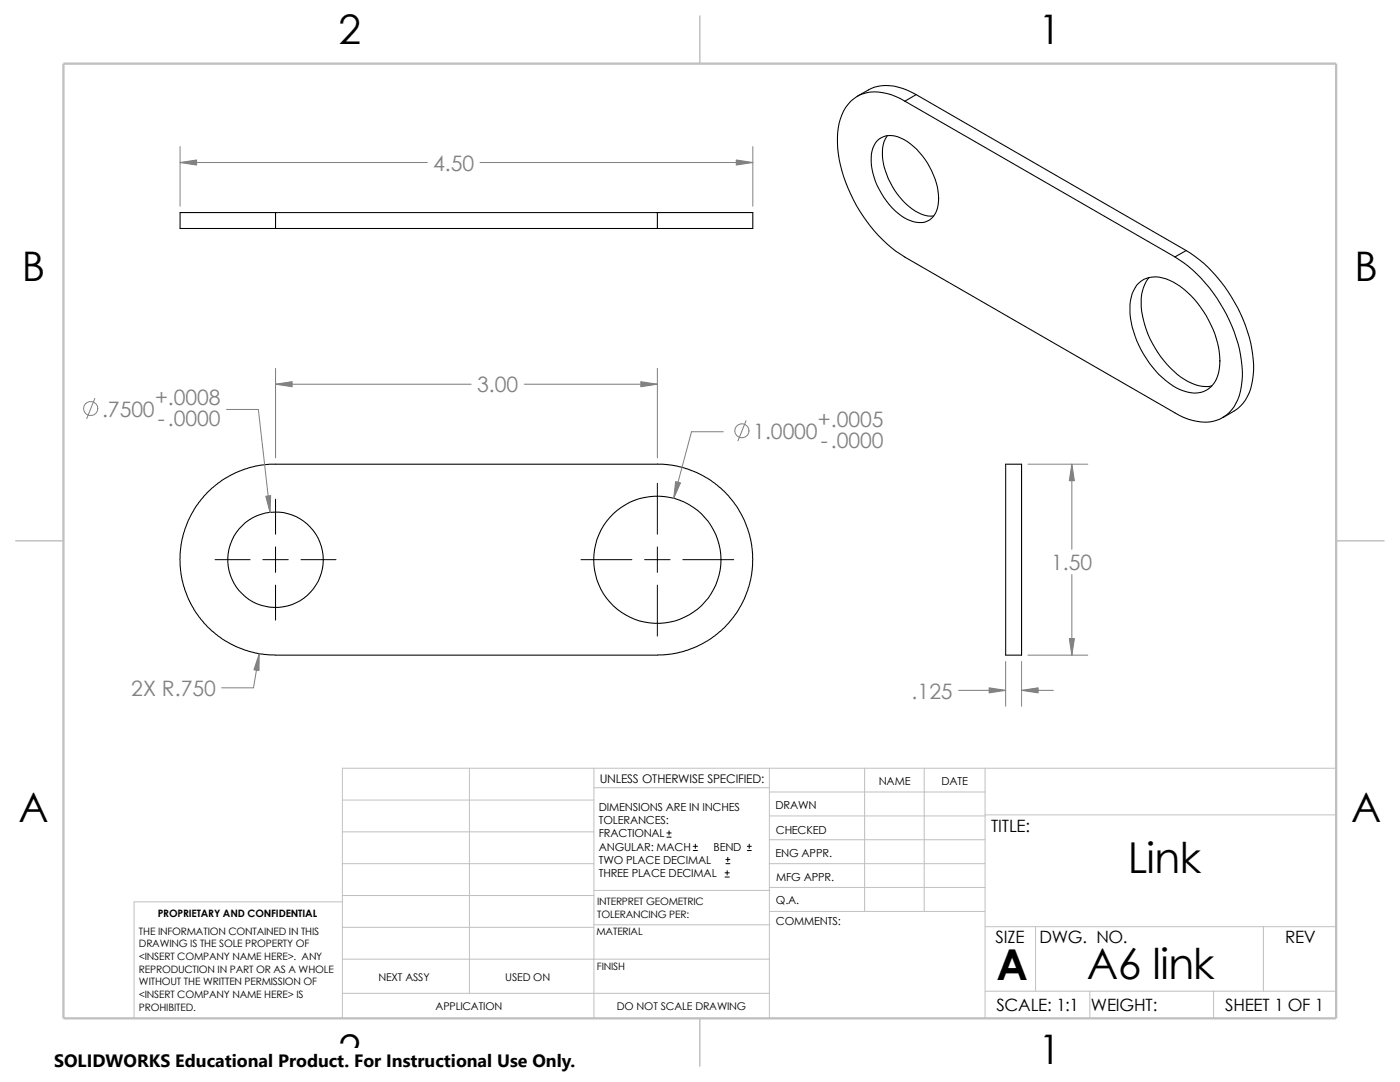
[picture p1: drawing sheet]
<svg xmlns="http://www.w3.org/2000/svg" width="279mm" height="216mm" viewBox="0 0 279 216" stroke-linecap="round" stroke-linejoin="round" font-family="sans-serif">
<g fill="none" stroke="#c0c0c0" stroke-width=".2">
<path d="M68.3 159.6h50.2M93.7 153.3v44.9M118.5 153.3v49.9M118.5 157.2h35M153.5 153.3v49.9M153.5 158h43.1M172.6 153.3v28.6M184.4 153.3v28.6M196.6 153.3v49.9M266.7 153.3h-198.4v49.9M68.3 178.7h50.2M68.3 172.3h50.2"/>
<path d="M68.3 166h50.2M68.3 180h-41.5v23.2M118.5 177.7h35.1M153.5 167.6h43.1M153.5 162.8h43.1M153.5 172.3h43.1M153.5 177.1h43.1M196.6 162.6h70.1M68.3 198.2h85.2M68.3 191.4h85.2M68.3 185h50.2M118.5 184.5h35.1"/>
<path d="M153.6 181.9h43M196.6 197.8h70.1M196.6 184.9h70.1M206.7 184.9v12.9M217.5 197.8v5.4M242.2 197.8v5.4M252.1 184.9v12.9"/>
</g>
<path d="M139.7 3.2v9.5M3.1 107.9h9.6M266.7 107.9h9.5M139.7 203.2v9.5" fill="none" stroke="#c0c0c0" stroke-width=".21"/>
<path d="M12.7 12.7h254v190.5h-254z" fill="none" stroke="#c0c0c0" stroke-width=".47"/>
<g fill="none" stroke="#000" stroke-width=".21">
<path d="M182.8 18.9a10 10 0 0 0-9-1.2l-2.7 1.5M182.8 18.9l-2.2 1.3M182.8 18.9l53.9 31.1M175 28.1a4.3 4.3 0 0 1 5.4-.2 14.7 14.7 0 0 1 6.9 12.4 3.8 3.8 0 0 1-5 3.9 12.2 12.2 0 0 1-6.8-6.4 11.2 11.2 0 0 1-1.3-8.3zM177.1 27.1a8.3 8.3 0 0 0-.1 7.8 13.2 13.2 0 0 0 7.6 8.1l1.8 .1M180.6 20.2a10.2 10.2 0 0 0-9.1-1.2 8.2 8.2 0 0 0-4.2 6.5 25.3 25.3 0 0 0 3.6 15.5 28.2 28.2 0 0 0 9.7 10.3l53.9 31.1a10.4 10.4 0 0 0 8.3 1.5 7.8 7.8 0 0 0 4.9-6.8 25 25 0 0 0-4.2-16.6 27.1 27.1 0 0 0-9-9.2M180.6 20.2l53.9 31.1M55 42.4v3.2M55 45.6h76.2M55 42.4h76.2M55 42.4h-19.1v3.2h19.1M131.2 42.4v3.2"/>
<path d="M131.2 42.4h19v3.2h-19M226.9 56.9a5.1 5.1 0 0 1 5.8-1.3 17.7 17.7 0 0 1 9.4 10.1 13.2 13.2 0 0 1 .6 10 4.8 4.8 0 0 1-6.4 2.3 16.9 16.9 0 0 1-8.5-8.2 15.9 15.9 0 0 1-2-10.5l.1-.7zM229.4 55.4a8.3 8.3 0 0 0-1.6 6.7 20.1 20.1 0 0 0 9.3 14 6.7 6.7 0 0 0 4.8 .9M236.7 50a30 30 0 0 1 12.9 18.4 16.1 16.1 0 0 1-.7 10.8 7 7 0 0 1-2.6 2.8l-2.3 1.4M236.7 50l-2.2 1.3M200.7 92.6h3.2v38.1h-3.2zM54.9 130.7l-2.7-.2-3.2-.7-2-.8-2-1.1-2.7-2-2.5-2.7-1.7-2.8-1.4-3.4-.7-3.3-.1-3.2 .5-3 .5-1.8 .7-2 1.5-2.7 2.2-2.7 3.1-2.5 2.6-1.5 2-.7 1.8-.6 3-.4h77.4l2.8 .2 2.5 .5 2.6 1 2.7 1.5 2 1.6 1.7 1.6 1.9 2.6 1.1 2.1 .8 2 .5 1.8 .3 2.1 .1 2-.2 2.9-.7 3.1-.8 2-1.1 2.1-1.4 1.9-1.2 1.4-3 2.5-2.7 1.5-1.9 .8-1.9 .5-2 .3-2.1 .1h-76.2"/>
<circle cx="55" cy="111.7" r="9.5"/>
<circle cx="131.2" cy="111.7" r="12.7"/>
</g>
<g fill="none" stroke="#000" stroke-width=".2">
<path d="M55 99.6v7M131.2 96.4v10.2M42.9 111.7h7M52.5 111.7h5M55 109.1v5.1M55 116.8v6.9M60.1 111.7h7M116 111.7h10.1M128.7 111.7h5M131.2 109.1v5.1M131.2 116.8v10.1M136.3 111.7h10.1"/>
<path d="M133.1 167h.8M133.1 166.2h.8M133.5 165.8v.8M138.3 169.7h.9M138.3 168.9h.9M138.8 168.4v.9M144.7 175h.8M144.7 174.2h.8M144.9 172.3h.8M144.9 171.5h.8M145.1 173.7v.9M145.2 171.1v.8"/>
<path d="M149.1 169.7h.8M149.1 168.9h.8M149.5 168.4v.9"/>
</g>
<g fill="none" stroke="#808080" stroke-width=".2">
<path d="M35.9 29.3v11.8M35.9 32.4h49.4M95.8 32.4h54.4M150.2 29.3v11.8M18.9 79.5l-1.6 4M55 76.7h39M55 73.5v17.9M104.6 76.7h26.6M131.2 73.5v17.9M45.2 81.7h6.4l2.3 20.5M144.4 86.1h-6.4l-3.5 13.3M148.9 83.9l-1.6 4.1"/>
<path d="M205.1 92.6h12M213.9 92.6v17M213.9 114.6v16.1M51.7 130.5l-1.1 6.7h-6.4M191.3 137.8h9.4M200.7 132v8.9M203.9 132v8.9M203.9 137.8h6.3M205.1 130.7h12"/>
<circle cx="18.1" cy="81.5" r="1.41"/>
<circle cx="148.1" cy="86" r="1.4"/>
</g>
<g fill="#808080" stroke="#808080" stroke-width=".2">
<path d="M146.9 31.9l3.3 .5-3.3 .5z"/>
<path d="M35.9 32.4l3.3-.5v1z"/>
<path d="M213.9 92.6l.5 3.3h-1z"/>
<path d="M213.4 127.4h1l-.5 3.3z"/>
<path d="M197.4 137.2l3.3 .6-3.3 .5z"/>
<path d="M203.9 137.8l3.3-.6v1.1z"/>
<path d="M134.8 96.1l1 .3-1.3 3z"/>
<path d="M55 76.7l3.3-.5v1z"/>
<path d="M53 99l1-.1-.1 3.3z"/>
<path d="M127.9 76.2l3.3 .5-3.3 .5z"/>
<path d="M51.7 130.5v3.3l-1-.2z"/>
</g>
<path d="M10.8 209.2h104.1v6.7h-104.1z" fill="#fff"/>
<g font-size="8.5">
<text x="225.1" y="174.1">Link</text>
<text x="198.8" y="195.5">A</text>
<text x="216.9" y="195.3">A6 link</text>
</g>
<g font-size="8.1">
<text x="67.6" y="8.8">2</text>
<text x="207.3" y="8.8">1</text>
<text x="4.4" y="56.1">B</text>
<text x="270.3" y="56.1">B</text>
<text x="3.7" y="164.1">A</text>
<text x="269.6" y="164.1">A</text>
<text x="67.6" y="212.3">2</text>
<text x="207.3" y="212.3">1</text>
</g>
<g font-size="4.2" fill="#808080">
<text x="86.4" y="34.1">4.50</text>
<text x="20.4" y="83.1">.7500</text>
<text x="30.9" y="80.9">+.0008</text>
<text x="95.2" y="78.3">3.00</text>
<text x="31.5" y="85">-.0000</text>
<text x="150.3" y="87.6">1.0000</text>
<text x="163.2" y="85.3">+.0005</text>
<text x="163.8" y="89.4">-.0000</text>
<text x="209.8" y="113.8">1.50</text>
<text x="26.2" y="138.9">2X R.750</text>
<text x="181.9" y="139.4">.125</text>
</g>
<text font-size="3.6" x="10.8" y="213">SOLIDWORKS Educational Product. For Instructional Use Only.</text>
<g font-size="3.4">
<text x="197.8" y="166">TITLE:</text>
<text x="198.7" y="188.1">SIZE</text>
<text x="207.5" y="188.1">DWG. NO.</text>
<text x="256.5" y="188.2">REV</text>
<text x="198.8" y="201.7">SCALE: 1:1</text>
<text x="217.7" y="201.8">WEIGHT:</text>
<text x="244.5" y="201.7">SHEET 1 OF 1</text>
</g>
<text font-size="2.4" x="119.7" y="156.2">UNLESS OTHERWISE SPECIFIED:</text>
<g font-size="2.2">
<text x="119.5" y="161.8">DIMENSIONS ARE IN INCHES</text>
<text x="154.8" y="161.5">DRAWN</text>
<text x="175.4" y="156.7">NAME</text>
<text x="187.9" y="156.7">DATE</text>
<text x="119.5" y="164.4">TOLERANCES:</text>
<text x="119.5" y="167.1">FRACTIONAL</text>
<text x="154.8" y="166.3">CHECKED</text>
<text x="119.5" y="172.4">TWO PLACE DECIMAL</text>
<text x="119.5" y="169.8">ANGULAR: MACH</text>
<text x="142.4" y="169.8">BEND</text>
<text x="154.8" y="171">ENG APPR.</text>
<text x="119.5" y="175">THREE PLACE DECIMAL</text>
<text x="154.9" y="175.7">MFG APPR.</text>
<text x="154.9" y="184.7">COMMENTS:</text>
<text x="154.9" y="180.5">Q.A.</text>
</g>
<g font-size="2.1">
<text x="75.5" y="195.7">NEXT ASSY</text>
<text x="100.8" y="195.7">USED ON</text>
<text x="86.9" y="201.5">APPLICATION</text>
<text x="123.1" y="201.6">DO NOT SCALE DRAWING</text>
</g>
<g font-size="2">
<text x="31.5" y="183">PROPRIETARY AND CONFIDENTIAL</text>
<text x="119.2" y="180.6">INTERPRET GEOMETRIC</text>
<text x="119.2" y="183.1">TOLERANCING PER:</text>
<text x="27.7" y="186.5">THE INFORMATION CONTAINED IN THIS</text>
<text x="27.7" y="189.1">DRAWING IS THE SOLE PROPERTY OF</text>
<text x="27.7" y="191.6">&lt;INSERT COMPANY NAME HERE&gt;. ANY</text>
<text x="119" y="186.6">MATERIAL</text>
<text x="27.7" y="194.1">REPRODUCTION IN PART OR AS A WHOLE</text>
<text x="27.7" y="196.6">WITHOUT THE WRITTEN PERMISSION OF</text>
<text x="119.1" y="193.5">FINISH</text>
<text x="27.7" y="199.1">&lt;INSERT COMPANY NAME HERE&gt; IS</text>
<text x="27.7" y="201.7">PROHIBITED.</text>
</g>
</svg>
